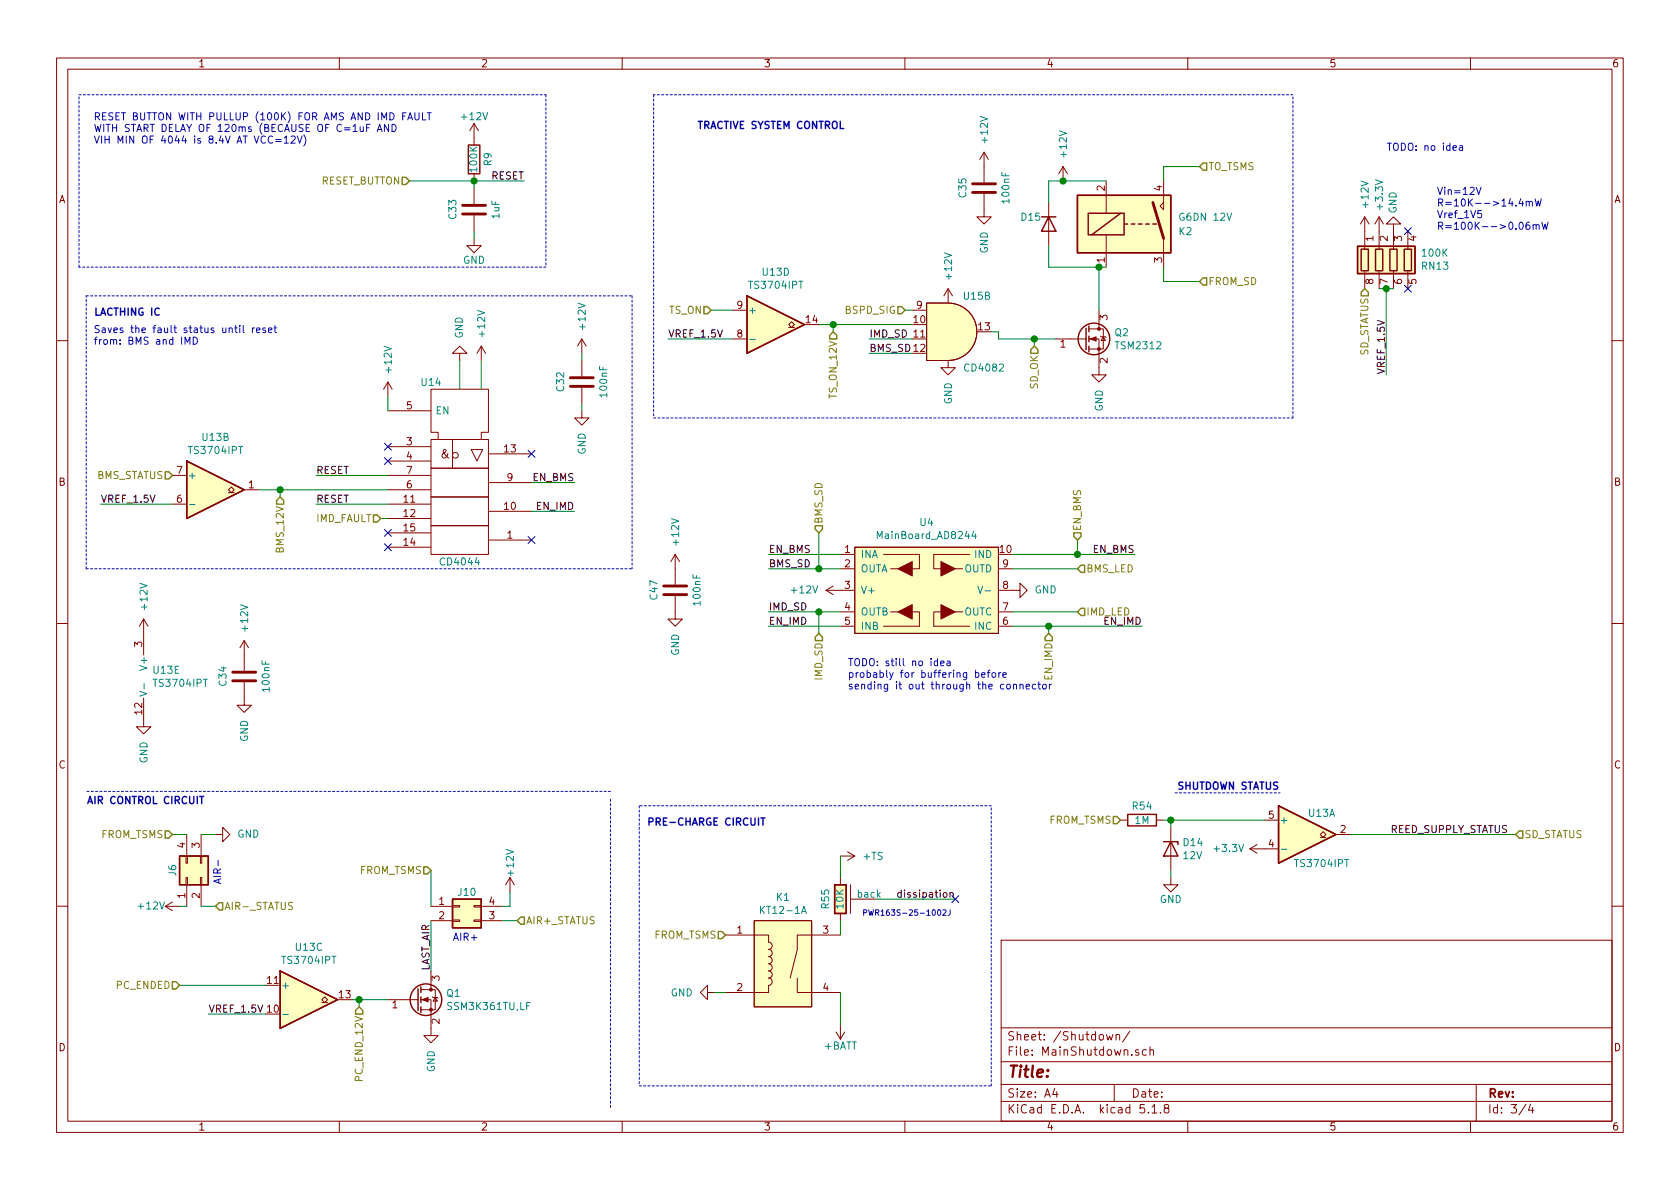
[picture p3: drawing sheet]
EESchema Schematic File Version 4
EELAYER 30 0
EELAYER END
$Descr A4 11693 8268
encoding utf-8
Sheet 3 4
Title ""
Date ""
Rev ""
Comp ""
Comment1 ""
Comment2 ""
Comment3 ""
Comment4 ""
$EndDescr
Text Notes 6000 6375 0    39   ~ 0
PWR163S-25-1002J
$Comp
L MainBoard:+TS #PWR0148
U 1 1
P 5850 5950
F 0 "#PWR0148" H 5850 5800 50  0001 C CNN
F 1 "+TS" V 5850 6100 50  0000 L CNN
F 2 "" H 5750 5700 50  0001 C CNN
F 3 "" H 5850 5800 50  0001 C CNN
	1    5850 5950
	0    1    1    0   
$EndComp
Text Notes 4500 5750 0    50   ~ 10
PRE-CHARGE CIRCUIT
Text Notes 4850 900  0    50   ~ 10
TRACTIVE SYSTEM CONTROL
Wire Notes Line
	4450 5600 4450 7550
Wire Notes Line
	4450 7550 6900 7550
Wire Notes Line
	6900 7550 6900 5600
Wire Notes Line
	6900 5600 4450 5600
$Comp
L power:+BATT #PWR0147
U 1 1
P 5850 7125
F 0 "#PWR0147" H 5850 6975 50  0001 C CNN
F 1 "+BATT" H 5730 7275 50  0000 L CNN
F 2 "" H 5850 7125 50  0001 C CNN
F 3 "" H 5850 7125 50  0001 C CNN
	1    5850 7125
	-1   0    0    1   
$EndComp
Wire Wire Line
	5850 6400 5850 6500
Wire Wire Line
	5850 6100 5850 5950
Wire Wire Line
	5850 6900 5850 7125
$Comp
L MainBoard:KT12-1A K1
U 1 1
P 5450 6700
F 0 "K1" H 5450 7165 50  0000 C CNN
F 1 "KT12-1A" H 5450 7074 50  0000 C CNN
F 2 "MainBoard:KT_THT" H 5450 6350 50  0001 C CNN
F 3 "https://standexelectronics.com/viewer/pdfjs/web/viewer.php?file=https%3A%2F%2Fstandexelectronics.com%2Fwp-content%2Fuploads%2F2015%2F03%2FKT_V03.pdf" H 5450 6700 50  0001 C CNN
	1    5450 6700
	1    0    0    -1  
$EndComp
Wire Wire Line
	3550 6200 3550 6300
Wire Wire Line
	3550 6300 3500 6300
Wire Wire Line
	1250 6300 1300 6300
$Comp
L MainBoard:R_power_backplane R55
U 1 1
P 5850 6250
F 0 "R55" V 5950 6250 50  0000 C CNN
F 1 "10K" V 5850 6250 50  0000 C CNN
F 2 "MainBoard:pwr163" V 5810 6250 50  0001 C CNN
F 3 "~" H 5850 6250 50  0001 C CNN
F 4 "https://www.mouser.it/ProductDetail/Bourns/PWR163S-25-1002J?qs=%2Fha2pyFadugfff1oC4vY%252Bes8I7FN4jgvWF%2FMj%252B7BM%2FJuTCfu5H9AeA%3D%3D" H 5850 6250 50  0001 C CNN "Mouser"
	1    5850 6250
	-1   0    0    1   
$EndComp
$Comp
L power:+12V #PWR?
U 1 1
P 3550 6200
AR Path="/5E2DE393" Ref="#PWR?"  Part="1" 
AR Path="/5B045B0D/5E2DE393" Ref="#PWR0136"  Part="1" 
F 0 "#PWR0136" H 3550 6050 50  0001 C CNN
F 1 "+12V" V 3550 6400 50  0000 C CNN
F 2 "" H 3550 6200 50  0001 C CNN
F 3 "" H 3550 6200 50  0001 C CNN
	1    3550 6200
	1    0    0    -1  
$EndComp
$Comp
L power:+12V #PWR?
U 1 1
P 1250 6300
AR Path="/5E2E4AFA" Ref="#PWR?"  Part="1" 
AR Path="/5B045B0D/5E2E4AFA" Ref="#PWR0140"  Part="1" 
F 0 "#PWR0140" H 1250 6150 50  0001 C CNN
F 1 "+12V" V 1250 6500 50  0000 C CNN
F 2 "" H 1250 6300 50  0001 C CNN
F 3 "" H 1250 6300 50  0001 C CNN
	1    1250 6300
	0    -1   -1   0   
$EndComp
Text HLabel 3600 6400 2    50   Input ~ 0
AIR+_STATUS
Text HLabel 1500 6300 2    50   Input ~ 0
AIR-_STATUS
Text Label 6650 6250 2    50   ~ 0
dissipation
Wire Wire Line
	6100 6250 6650 6250
NoConn ~ 6650 6250
Text HLabel 2850 1250 0    50   Input ~ 0
RESET_BUTTON
$Comp
L Device:C C33
U 1 1
P 3300 1450
F 0 "C33" V 3150 1450 50  0000 C CNN
F 1 "1uF" V 3450 1450 50  0000 C CNN
F 2 "Capacitor_SMD:C_0805_2012Metric" H 3338 1300 50  0001 C CNN
F 3 "~" H 3300 1450 50  0001 C CNN
	1    3300 1450
	1    0    0    -1  
$EndComp
Wire Wire Line
	3300 1250 3300 1300
Wire Wire Line
	3300 1600 3300 1650
$Comp
L power:GND #PWR0139
U 1 1
P 3300 1650
F 0 "#PWR0139" H 3300 1400 50  0001 C CNN
F 1 "GND" H 3300 1500 50  0000 C CNN
F 2 "" H 3300 1650 50  0001 C CNN
F 3 "" H 3300 1650 50  0001 C CNN
	1    3300 1650
	1    0    0    -1  
$EndComp
Text Label 3650 1250 2    50   ~ 0
RESET
Wire Notes Line
	4250 7700 4250 5550
Wire Notes Line
	4250 5500 600  5500
Text Notes 600  5600 0    50   ~ 10
AIR CONTROL CIRCUIT\n
Text HLabel 3000 6050 0    50   Input ~ 0
FROM_TSMS
Text HLabel 1250 6850 0    50   Input ~ 0
PC_ENDED
Wire Wire Line
	2450 6950 2500 6950
$Comp
L power:GND #PWR0135
U 1 1
P 1500 5800
F 0 "#PWR0135" H 1500 5550 50  0001 C CNN
F 1 "GND" V 1500 5650 50  0000 R CNN
F 2 "" H 1500 5800 50  0001 C CNN
F 3 "" H 1500 5800 50  0001 C CNN
	1    1500 5800
	0    -1   -1   0   
$EndComp
Wire Wire Line
	1300 5800 1200 5800
Wire Wire Line
	1500 5800 1400 5800
Text HLabel 1200 5800 0    50   Input ~ 0
FROM_TSMS
Wire Wire Line
	3000 6400 3000 6750
$Comp
L power:GND #PWR0143
U 1 1
P 3000 7150
F 0 "#PWR0143" H 3000 6900 50  0001 C CNN
F 1 "GND" V 3000 7000 50  0000 R CNN
F 2 "" H 3000 7150 50  0001 C CNN
F 3 "" H 3000 7150 50  0001 C CNN
	1    3000 7150
	1    0    0    -1  
$EndComp
$Comp
L Device:Q_NMOS_GSD Q1
U 1 1
P 2900 6950
F 0 "Q1" H 3104 6996 50  0000 L CNN
F 1 "SSM3K361TU,LF" H 3104 6905 50  0000 L CNN
F 2 "Package_TO_SOT_SMD:SOT-323_SC-70" H 3100 7050 50  0001 C CNN
F 3 "https://www.mouser.it/ProductDetail/Toshiba/SSM3K361TULF?qs=sGAEpiMZZMshyDBzk1%2FWi%2FD7Em5shE8qqtsfXGfVhuGHqmGZGu2Z8A%3D%3D" H 2900 6950 50  0001 C CNN
	1    2900 6950
	1    0    0    -1  
$EndComp
Text Notes 650  1000 0    50   ~ 0
RESET BUTTON WITH PULLUP (100K) FOR AMS AND IMD FAULT \nWITH START DELAY OF 120ms (BECAUSE OF C=1uF AND\nVIH MIN OF 4044 is 8.4V AT VCC=12V)
$Comp
L Device:D D15
U 1 1
P 7300 1550
AR Path="/5E3C4855" Ref="D15"  Part="1" 
AR Path="/5B045B0D/5E3C4855" Ref="D15"  Part="1" 
F 0 "D15" V 7250 1350 50  0000 L CNN
F 1 "D" V 7350 1350 50  0001 L CNN
F 2 "MainBoard:SOD_323HE" H 7300 1550 50  0001 C CNN
F 3 "~" H 7300 1550 50  0001 C CNN
	1    7300 1550
	0    1    1    0   
$EndComp
Wire Wire Line
	7300 1400 7300 1250
Wire Wire Line
	7300 1250 7400 1250
Wire Wire Line
	7700 1850 7650 1850
Wire Wire Line
	7300 1850 7300 1700
$Comp
L Device:Q_NMOS_GSD Q2
U 1 1
P 7550 2350
F 0 "Q2" H 7755 2396 50  0000 L CNN
F 1 "TSM2312" H 7755 2305 50  0000 L CNN
F 2 "Package_TO_SOT_SMD:TSOT-23" H 7750 2450 50  0001 C CNN
F 3 "~" H 7550 2350 50  0001 C CNN
	1    7550 2350
	1    0    0    -1  
$EndComp
Wire Wire Line
	7650 2150 7650 1850
Connection ~ 7650 1850
Wire Wire Line
	7650 1850 7300 1850
$Comp
L power:GND #PWR0151
U 1 1
P 7650 2550
F 0 "#PWR0151" H 7650 2300 50  0001 C CNN
F 1 "GND" V 7650 2400 50  0000 R CNN
F 2 "" H 7650 2550 50  0001 C CNN
F 3 "" H 7650 2550 50  0001 C CNN
	1    7650 2550
	1    0    0    -1  
$EndComp
$Comp
L power:+12V #PWR?
U 1 1
P 7400 1250
AR Path="/5E40DC05" Ref="#PWR?"  Part="1" 
AR Path="/5B045B0D/5E40DC05" Ref="#PWR0150"  Part="1" 
F 0 "#PWR0150" H 7400 1100 50  0001 C CNN
F 1 "+12V" V 7400 1400 50  0000 L CNN
F 2 "" H 7400 1250 50  0001 C CNN
F 3 "" H 7400 1250 50  0001 C CNN
	1    7400 1250
	1    0    0    -1  
$EndComp
Connection ~ 7400 1250
Wire Wire Line
	7400 1250 7700 1250
$Comp
L Device:C C35
U 1 1
P 6850 1300
F 0 "C35" V 6700 1300 50  0000 C CNN
F 1 "100nF" V 7000 1300 50  0000 C CNN
F 2 "Capacitor_SMD:C_0603_1608Metric" H 6888 1150 50  0001 C CNN
F 3 "~" H 6850 1300 50  0001 C CNN
	1    6850 1300
	1    0    0    -1  
$EndComp
$Comp
L power:+12V #PWR?
U 1 1
P 6850 1150
AR Path="/5E3C6D41" Ref="#PWR?"  Part="1" 
AR Path="/5B045B0D/5E3C6D41" Ref="#PWR0166"  Part="1" 
F 0 "#PWR0166" H 6850 1000 50  0001 C CNN
F 1 "+12V" V 6850 1300 50  0000 L CNN
F 2 "" H 6850 1150 50  0001 C CNN
F 3 "" H 6850 1150 50  0001 C CNN
	1    6850 1150
	1    0    0    -1  
$EndComp
$Comp
L power:GND #PWR0163
U 1 1
P 6600 2500
F 0 "#PWR0163" H 6600 2250 50  0001 C CNN
F 1 "GND" V 6600 2350 50  0000 R CNN
F 2 "" H 6600 2500 50  0001 C CNN
F 3 "" H 6600 2500 50  0001 C CNN
	1    6600 2500
	1    0    0    -1  
$EndComp
$Comp
L power:+12V #PWR?
U 1 1
P 6600 2100
AR Path="/5E43C757" Ref="#PWR?"  Part="1" 
AR Path="/5B045B0D/5E43C757" Ref="#PWR0162"  Part="1" 
F 0 "#PWR0162" H 6600 1950 50  0001 C CNN
F 1 "+12V" V 6600 2250 50  0000 L CNN
F 2 "" H 6600 2100 50  0001 C CNN
F 3 "" H 6600 2100 50  0001 C CNN
	1    6600 2100
	1    0    0    -1  
$EndComp
$Comp
L 4xxx_IEEE:4044 U14
U 1 1
P 3200 3100
F 0 "U14" H 3000 3550 50  0000 C CNN
F 1 "CD4044" H 3200 2300 50  0000 C CNN
F 2 "Package_SO:TSSOP-16_4.4x5mm_P0.65mm" H 3200 3100 50  0001 C CNN
F 3 "https://www.ti.com/lit/ds/symlink/cd4044b.pdf?ts=1602690282760&ref_url=https%253A%252F%252Fwww.ti.com%252Fproduct%252FCD4044B" H 3200 3100 50  0001 C CNN
F 4 "https://www.mouser.it/ProductDetail/Texas-Instruments/CD4044BPWR?qs=%2Fha2pyFadug0LazJzlE5TuOBjKaObP06hW0P2o7AR4s%3D" H 3200 3100 50  0001 C CNN "Mouser"
	1    3200 3100
	1    0    0    -1  
$EndComp
$Comp
L power:+12V #PWR?
U 1 1
P 2700 2750
AR Path="/5E2EFA40" Ref="#PWR?"  Part="1" 
AR Path="/5B045B0D/5E2EFA40" Ref="#PWR0141"  Part="1" 
F 0 "#PWR0141" H 2700 2600 50  0001 C CNN
F 1 "+12V" V 2700 2900 50  0000 L CNN
F 2 "" H 2700 2750 50  0001 C CNN
F 3 "" H 2700 2750 50  0001 C CNN
	1    2700 2750
	1    0    0    -1  
$EndComp
Wire Wire Line
	2700 2750 2700 2850
$Comp
L power:+12V #PWR?
U 1 1
P 3350 2500
AR Path="/5E2F5421" Ref="#PWR?"  Part="1" 
AR Path="/5B045B0D/5E2F5421" Ref="#PWR0144"  Part="1" 
F 0 "#PWR0144" H 3350 2350 50  0001 C CNN
F 1 "+12V" V 3350 2650 50  0000 L CNN
F 2 "" H 3350 2500 50  0001 C CNN
F 3 "" H 3350 2500 50  0001 C CNN
	1    3350 2500
	1    0    0    -1  
$EndComp
Wire Wire Line
	3350 2500 3350 2700
$Comp
L power:GND #PWR0142
U 1 1
P 3200 2500
F 0 "#PWR0142" H 3200 2250 50  0001 C CNN
F 1 "GND" V 3200 2350 50  0000 R CNN
F 2 "" H 3200 2500 50  0001 C CNN
F 3 "" H 3200 2500 50  0001 C CNN
	1    3200 2500
	-1   0    0    1   
$EndComp
Wire Wire Line
	3200 2500 3200 2700
NoConn ~ 3700 3750
Wire Wire Line
	2200 3500 2700 3500
Text Label 2200 3500 0    50   ~ 0
RESET
Wire Wire Line
	2200 3300 2700 3300
Text Label 2200 3300 0    50   ~ 0
RESET
Text Label 4000 3550 2    50   ~ 0
EN_IMD
Text Label 4000 3350 2    50   ~ 0
EN_BMS
Text HLabel 1200 3300 0    50   Input ~ 0
BMS_STATUS
$Comp
L Device:C C32
U 1 1
P 4050 2650
F 0 "C32" V 3900 2650 50  0000 C CNN
F 1 "100nF" V 4200 2650 50  0000 C CNN
F 2 "Capacitor_SMD:C_0603_1608Metric" H 4088 2500 50  0001 C CNN
F 3 "~" H 4050 2650 50  0001 C CNN
	1    4050 2650
	1    0    0    -1  
$EndComp
$Comp
L power:GND #PWR0138
U 1 1
P 4050 2850
F 0 "#PWR0138" H 4050 2600 50  0001 C CNN
F 1 "GND" V 4050 2700 50  0000 R CNN
F 2 "" H 4050 2850 50  0001 C CNN
F 3 "" H 4050 2850 50  0001 C CNN
	1    4050 2850
	1    0    0    -1  
$EndComp
$Comp
L power:+12V #PWR?
U 1 1
P 4050 2450
AR Path="/5E36A353" Ref="#PWR?"  Part="1" 
AR Path="/5B045B0D/5E36A353" Ref="#PWR0137"  Part="1" 
F 0 "#PWR0137" H 4050 2300 50  0001 C CNN
F 1 "+12V" V 4050 2600 50  0000 L CNN
F 2 "" H 4050 2450 50  0001 C CNN
F 3 "" H 4050 2450 50  0001 C CNN
	1    4050 2450
	1    0    0    -1  
$EndComp
NoConn ~ 3700 3150
Text HLabel 2650 3600 0    50   Input ~ 0
IMD_FAULT
Wire Wire Line
	3700 3550 4000 3550
Wire Wire Line
	2650 3600 2700 3600
Wire Wire Line
	1800 3400 1950 3400
Text Label 700  3500 0    50   ~ 0
VREF_1.5V
Wire Wire Line
	700  3500 1200 3500
Wire Wire Line
	3700 3350 4000 3350
NoConn ~ 2700 3200
NoConn ~ 2700 3800
Text HLabel 7800 5700 0    50   Input ~ 0
FROM_TSMS
$Comp
L power:GND #PWR0146
U 1 1
P 8150 6100
F 0 "#PWR0146" H 8150 5850 50  0001 C CNN
F 1 "GND" H 8150 5950 50  0000 C CNN
F 2 "" H 8150 6100 50  0001 C CNN
F 3 "" H 8150 6100 50  0001 C CNN
	1    8150 6100
	1    0    0    -1  
$EndComp
$Comp
L Device:D_Zener D14
U 1 1
P 8150 5900
F 0 "D14" V 8104 5979 50  0000 L CNN
F 1 "12V" V 8195 5979 50  0000 L CNN
F 2 "Diode_SMD:D_SOD-323" H 8150 5900 50  0001 C CNN
F 3 "https://www.mouser.it/ProductDetail/ON-Semiconductor/MM3Z15VST1G?qs=sGAEpiMZZMtQ8nqTKtFS%2FCgsMgr2WrG3wUrmWVpo9VY%3D" H 8150 5900 50  0001 C CNN
F 4 "https://www.mouser.it/ProductDetail/ON-Semiconductor/MM3Z15VST1G?qs=sGAEpiMZZMtQ8nqTKtFS%2FCgsMgr2WrG3wUrmWVpo9VY%3D" H 8150 5900 50  0001 C CNN "Mouser"
	1    8150 5900
	0    1    1    0   
$EndComp
$Comp
L Device:R R54
U 1 1
P 7950 5700
F 0 "R54" V 7850 5700 50  0000 C CNN
F 1 "1M" V 7950 5700 50  0000 C CNN
F 2 "Resistor_SMD:R_0603_1608Metric" V 7880 5700 50  0001 C CNN
F 3 "~" H 7950 5700 50  0001 C CNN
	1    7950 5700
	0    1    1    0   
$EndComp
Wire Wire Line
	8100 5700 8150 5700
Wire Wire Line
	8150 5750 8150 5700
Connection ~ 8150 5700
Wire Wire Line
	8150 6050 8150 6100
Wire Wire Line
	3500 6400 3600 6400
Wire Wire Line
	1400 6300 1500 6300
Wire Notes Line
	3800 650  3800 1850
Wire Notes Line
	3800 1850 550  1850
Wire Notes Line
	550  1850 550  650 
Wire Notes Line
	550  650  3800 650 
Connection ~ 3300 1250
Wire Wire Line
	3300 1250 3650 1250
Wire Wire Line
	2850 1250 3300 1250
Wire Wire Line
	4050 2450 4050 2500
Wire Wire Line
	4050 2800 4050 2850
Text Notes 650  2200 0    50   ~ 10
LACTHING IC
Wire Notes Line
	600  3950 600  2050
Wire Notes Line
	600  2050 4400 2050
Wire Notes Line
	600  3950 4400 3950
Wire Notes Line
	4400 2050 4400 3950
Wire Notes Line
	4550 2900 9000 2900
Wire Notes Line
	9000 2900 9000 650 
Wire Notes Line
	9000 650  4550 650 
Wire Notes Line
	4550 650  4550 2900
$Comp
L Comparator:LM339 U13
U 2 1
P 1500 3400
F 0 "U13" H 1500 3767 50  0000 C CNN
F 1 "TS3704IPT" H 1500 3676 50  0000 C CNN
F 2 "Package_SO:TSSOP-14_4.4x5mm_P0.65mm" H 1450 3500 50  0001 C CNN
F 3 "https://www.st.com/content/ccc/resource/technical/document/datasheet/ff/2a/23/35/c2/34/44/f1/CD00000883.pdf/files/CD00000883.pdf/jcr:content/translations/en.CD00000883.pdf" H 1550 3600 50  0001 C CNN
F 4 "https://www.mouser.it/ProductDetail/STMicroelectronics/TS3704IPT?qs=%2Fha2pyFaduiSNkEXJdEfhSjcW8AQUDGU%2FarQGS66GL8%3D" H 1500 3400 50  0001 C CNN "Mouser"
	2    1500 3400
	1    0    0    -1  
$EndComp
Text Notes 8190 5500 0    50   ~ 10
SHUTDOWN STATUS
Wire Notes Line
	8180 5510 8910 5510
Wire Wire Line
	8150 5700 8800 5700
$Comp
L power:+3.3V #PWR0149
U 1 1
P 8800 5900
F 0 "#PWR0149" H 8800 5750 50  0001 C CNN
F 1 "+3.3V" V 8800 6150 50  0000 C CNN
F 2 "" H 8800 5900 50  0001 C CNN
F 3 "" H 8800 5900 50  0001 C CNN
	1    8800 5900
	0    -1   -1   0   
$EndComp
$Comp
L Comparator:LM339 U13
U 1 1
P 9100 5800
F 0 "U13" H 9200 5950 50  0000 C CNN
F 1 "TS3704IPT" H 9200 5600 50  0000 C CNN
F 2 "Package_SO:TSSOP-14_4.4x5mm_P0.65mm" H 9050 5900 50  0001 C CNN
F 3 "https://www.st.com/content/ccc/resource/technical/document/datasheet/ff/2a/23/35/c2/34/44/f1/CD00000883.pdf/files/CD00000883.pdf/jcr:content/translations/en.CD00000883.pdf" H 9150 6000 50  0001 C CNN
F 4 "https://www.mouser.it/ProductDetail/STMicroelectronics/TS3704IPT?qs=%2Fha2pyFaduiSNkEXJdEfhSjcW8AQUDGU%2FarQGS66GL8%3D" H 9100 5800 50  0001 C CNN "Mouser"
	1    9100 5800
	1    0    0    -1  
$EndComp
Text Label 5350 3850 0    50   ~ 0
EN_BMS
Wire Wire Line
	5850 3950 5700 3950
$Comp
L power:+12V #PWR?
U 1 1
P 5850 4100
AR Path="/5EDC8F46" Ref="#PWR?"  Part="1" 
AR Path="/5B045B0D/5EDC8F46" Ref="#PWR0233"  Part="1" 
F 0 "#PWR0233" H 5850 3950 50  0001 C CNN
F 1 "+12V" V 5850 4250 50  0000 L CNN
F 2 "" H 5850 4100 50  0001 C CNN
F 3 "" H 5850 4100 50  0001 C CNN
	1    5850 4100
	0    -1   -1   0   
$EndComp
$Comp
L power:GND #PWR0234
U 1 1
P 7050 4100
F 0 "#PWR0234" H 7050 3850 50  0001 C CNN
F 1 "GND" V 7050 3950 50  0000 R CNN
F 2 "" H 7050 4100 50  0001 C CNN
F 3 "" H 7050 4100 50  0001 C CNN
	1    7050 4100
	0    -1   -1   0   
$EndComp
Text Label 7950 4350 2    50   ~ 0
EN_IMD
Text Label 5350 4350 0    50   ~ 0
EN_IMD
Wire Wire Line
	5850 4250 5700 4250
Text Label 7900 3850 2    50   ~ 0
EN_BMS
Text Label 5350 3950 0    50   ~ 0
BMS_SD
Wire Wire Line
	7050 3850 7500 3850
Text Label 5350 4250 0    50   ~ 0
IMD_SD
Text HLabel 7500 3950 2    50   Input ~ 0
BMS_LED
Text HLabel 7500 4250 2    50   Input ~ 0
IMD_LED
Text HLabel 5050 6500 0    50   Input ~ 0
FROM_TSMS
Wire Wire Line
	4975 6900 5050 6900
$Comp
L power:GND #PWR0145
U 1 1
P 4975 6900
F 0 "#PWR0145" H 4975 6650 50  0001 C CNN
F 1 "GND" V 4975 6750 50  0000 R CNN
F 2 "" H 4975 6900 50  0001 C CNN
F 3 "" H 4975 6900 50  0001 C CNN
	1    4975 6900
	0    1    1    0   
$EndComp
NoConn ~ 2700 3700
NoConn ~ 2700 3100
$Comp
L Relay:UMS05-1A80-75L K2
U 1 1
P 7900 1550
F 0 "K2" H 8200 1500 50  0000 L CNN
F 1 "G6DN 12V" H 8200 1600 50  0000 L CNN
F 2 "MainBoard:G6DN-1A_DC12" H 8200 1500 50  0001 L CNN
F 3 "https://www.mouser.it/datasheet/2/307/en-g6dn-838135.pdf" H 7900 1550 50  0001 C CNN
	1    7900 1550
	1    0    0    -1  
$EndComp
Wire Wire Line
	8100 1250 8100 1150
Wire Wire Line
	8100 1850 8100 1950
Wire Wire Line
	8100 1950 8350 1950
Text HLabel 8350 1950 2    50   Input ~ 0
FROM_SD
Text HLabel 8350 1150 2    50   Input ~ 0
TO_TSMS
Wire Wire Line
	8350 1150 8100 1150
$Comp
L power:+12V #PWR?
U 1 1
P 3300 950
AR Path="/5F4845C0" Ref="#PWR?"  Part="1" 
AR Path="/5B50ED38/5F4845C0" Ref="#PWR?"  Part="1" 
AR Path="/5B045B0D/5F4845C0" Ref="#PWR032"  Part="1" 
F 0 "#PWR032" H 3300 800 50  0001 C CNN
F 1 "+12V" H 3300 1100 50  0000 C CNN
F 2 "" H 3300 950 50  0001 C CNN
F 3 "" H 3300 950 50  0001 C CNN
	1    3300 950 
	1    0    0    -1  
$EndComp
$Comp
L Device:R R9
U 1 1
P 3300 1100
AR Path="/5B045B0D/5F4845C6" Ref="R9"  Part="1" 
AR Path="/5B50ED38/5F4845C6" Ref="R?"  Part="1" 
F 0 "R9" V 3200 1100 50  0000 C CNN
F 1 "100K" V 3300 1100 50  0000 C CNN
F 2 "Resistor_SMD:R_0603_1608Metric" V 3230 1100 50  0001 C CNN
F 3 "~" H 3300 1100 50  0001 C CNN
	1    3300 1100
	-1   0    0    1   
$EndComp
Text Label 6050 2350 0    50   ~ 0
IMD_SD
Text Label 6050 2450 0    50   ~ 0
BMS_SD
Wire Wire Line
	6350 2350 6050 2350
Wire Wire Line
	6350 2450 6050 2450
$Comp
L Device:C C47
U 1 1
P 4700 4100
F 0 "C47" V 4550 4100 50  0000 C CNN
F 1 "100nF" V 4850 4100 50  0000 C CNN
F 2 "Capacitor_SMD:C_0603_1608Metric" H 4738 3950 50  0001 C CNN
F 3 "~" H 4700 4100 50  0001 C CNN
	1    4700 4100
	1    0    0    -1  
$EndComp
$Comp
L power:GND #PWR0194
U 1 1
P 4700 4250
F 0 "#PWR0194" H 4700 4000 50  0001 C CNN
F 1 "GND" V 4700 4100 50  0000 R CNN
F 2 "" H 4700 4250 50  0001 C CNN
F 3 "" H 4700 4250 50  0001 C CNN
	1    4700 4250
	1    0    0    -1  
$EndComp
$Comp
L power:+12V #PWR?
U 1 1
P 4700 3950
AR Path="/5E9C3178" Ref="#PWR?"  Part="1" 
AR Path="/5B045B0D/5E9C3178" Ref="#PWR0195"  Part="1" 
F 0 "#PWR0195" H 4700 3800 50  0001 C CNN
F 1 "+12V" V 4700 4100 50  0000 L CNN
F 2 "" H 4700 3950 50  0001 C CNN
F 3 "" H 4700 3950 50  0001 C CNN
	1    4700 3950
	1    0    0    -1  
$EndComp
Text Label 1450 7050 0    50   ~ 0
VREF_1.5V
Wire Wire Line
	1450 7050 1850 7050
$Comp
L Comparator:LM339 U13
U 3 1
P 2150 6950
F 0 "U13" H 2150 7317 50  0000 C CNN
F 1 "TS3704IPT" H 2150 7226 50  0000 C CNN
F 2 "Package_SO:TSSOP-14_4.4x5mm_P0.65mm" H 2100 7050 50  0001 C CNN
F 3 "https://www.st.com/content/ccc/resource/technical/document/datasheet/ff/2a/23/35/c2/34/44/f1/CD00000883.pdf/files/CD00000883.pdf/jcr:content/translations/en.CD00000883.pdf" H 2200 7150 50  0001 C CNN
F 4 "https://www.mouser.it/ProductDetail/STMicroelectronics/TS3704IPT?qs=%2Fha2pyFaduiSNkEXJdEfhSjcW8AQUDGU%2FarQGS66GL8%3D" H 2150 6950 50  0001 C CNN "Mouser"
	3    2150 6950
	1    0    0    -1  
$EndComp
Text Label 3000 6750 1    50   ~ 0
LAST_AIR
Wire Wire Line
	3000 6050 3000 6300
$Comp
L Connector_Generic:Conn_02x02_Counter_Clockwise J?
U 1 1
P 3200 6300
AR Path="/5B50ED38/5E5EF8A6" Ref="J?"  Part="1" 
AR Path="/5B045B0D/5E5EF8A6" Ref="J10"  Part="1" 
F 0 "J10" H 3250 6400 50  0000 C CNN
F 1 "CONN_2X2" H 3250 6426 50  0001 C CNN
F 2 "MainBoard:Molex_Micro-Fit_3.0_43045-0412_2x02_P3.00mm_Vertical" H 3200 6300 50  0001 C CNN
F 3 "~" H 3200 6300 50  0001 C CNN
	1    3200 6300
	1    0    0    -1  
$EndComp
$Comp
L Connector_Generic:Conn_02x02_Counter_Clockwise J?
U 1 1
P 1300 6100
AR Path="/5B50ED38/5E5D4844" Ref="J?"  Part="1" 
AR Path="/5B045B0D/5E5D4844" Ref="J6"  Part="1" 
F 0 "J6" H 1350 6200 50  0000 C CNN
F 1 "CONN_2X2" H 1350 6226 50  0001 C CNN
F 2 "MainBoard:Molex_Micro-Fit_3.0_43045-0412_2x02_P3.00mm_Vertical" H 1300 6100 50  0001 C CNN
F 3 "~" H 1300 6100 50  0001 C CNN
	1    1300 6100
	0    -1   -1   0   
$EndComp
Wire Wire Line
	1250 6850 1850 6850
Text HLabel 7200 2400 3    50   Input ~ 0
SD_OK
Wire Wire Line
	7200 2400 7200 2350
Text HLabel 7500 3750 1    50   Input ~ 0
EN_BMS
Text HLabel 7300 4400 3    50   Input ~ 0
EN_IMD
Text HLabel 5700 4400 3    50   Input ~ 0
IMD_SD
Text HLabel 5700 3700 1    50   Input ~ 0
BMS_SD
Text HLabel 2500 7000 3    50   Input ~ 0
PC_END_12V
Wire Wire Line
	2500 7000 2500 6950
Text HLabel 1950 3450 3    50   Input ~ 0
BMS_12V
Wire Wire Line
	1950 3450 1950 3400
Connection ~ 1950 3400
Wire Wire Line
	1950 3400 2700 3400
$Comp
L power:GND #PWR0179
U 1 1
P 9700 1600
F 0 "#PWR0179" H 9700 1350 50  0001 C CNN
F 1 "GND" V 9700 1400 50  0000 C CNN
F 2 "" H 9700 1600 50  0001 C CNN
F 3 "" H 9700 1600 50  0001 C CNN
	1    9700 1600
	-1   0    0    1   
$EndComp
$Comp
L power:+3.3V #PWR0180
U 1 1
P 9600 1600
F 0 "#PWR0180" H 9600 1450 50  0001 C CNN
F 1 "+3.3V" V 9600 1850 50  0000 C CNN
F 2 "" H 9600 1600 50  0001 C CNN
F 3 "" H 9600 1600 50  0001 C CNN
	1    9600 1600
	1    0    0    -1  
$EndComp
Wire Wire Line
	9600 2000 9650 2000
Connection ~ 9650 2000
Wire Wire Line
	9650 2000 9700 2000
Text Label 9650 2600 1    50   ~ 0
VREF_1.5V
Wire Wire Line
	9650 2600 9650 2000
$Comp
L power:+12V #PWR?
U 1 1
P 9500 1600
AR Path="/5F53971E" Ref="#PWR?"  Part="1" 
AR Path="/5B045B0D/5F53971E" Ref="#PWR0193"  Part="1" 
F 0 "#PWR0193" H 9500 1450 50  0001 C CNN
F 1 "+12V" V 9500 1750 50  0000 L CNN
F 2 "" H 9500 1600 50  0001 C CNN
F 3 "" H 9500 1600 50  0001 C CNN
	1    9500 1600
	1    0    0    -1  
$EndComp
$Comp
L Device:R_Pack04 RN13
U 1 1
P 9700 1800
AR Path="/5B045B0D/5E68046C" Ref="RN13"  Part="1" 
AR Path="/5E68046C" Ref="RN?"  Part="1" 
F 0 "RN13" H 9888 1846 50  0000 L CNN
F 1 "100K" H 9888 1755 50  0000 L CNN
F 2 "MainBoard:R_network_4x1_bourns_CAY16" V 9975 1800 50  0001 C CNN
F 3 "https://www.mouser.it/ProductDetail/Bourns/CAY16-104J4LF?qs=sGAEpiMZZMvrmc6UYKmaNeZNuQlTB3CaDlLE%2FtUkIfI%3D" H 9700 1800 50  0001 C CNN
F 4 "https://www.mouser.it/ProductDetail/Bourns/CAY16-104J4LF?qs=sGAEpiMZZMvrmc6UYKmaNeZNuQlTB3CaDlLE%2FtUkIfI%3D" H 9700 1800 50  0001 C CNN "Mouser"
	1    9700 1800
	1    0    0    1   
$EndComp
Text HLabel 9500 2000 3    50   Input ~ 0
SD_STATUS
Connection ~ 7200 2350
Wire Wire Line
	7200 2350 7350 2350
Wire Wire Line
	6950 2350 7200 2350
Connection ~ 7500 3850
Wire Wire Line
	7500 3850 7900 3850
Connection ~ 2500 6950
Text Notes 10000 1600 0    50   ~ 0
Vin=12V\nR=10K-->14.4mW\nVref_1V5\nR=100K-->0.06mW
Text Notes 3150 6550 0    50   ~ 0
AIR+
Text Notes 1550 6150 1    50   ~ 0
AIR-
$Comp
L MainBoard:CD4082 U15
U 2 1
P 6600 2300
F 0 "U15" H 6800 2550 50  0000 C CNN
F 1 "CD4082" H 6850 2050 50  0000 C CNN
F 2 "Package_SO:TSSOP-14_4.4x5mm_P0.65mm" H 6600 2300 50  0001 C CNN
F 3 "" H 6600 2300 50  0001 C CNN
F 4 "https://www.mouser.it/ProductDetail/Texas-Instruments/CD4082BPW?qs=HTr%252BoA4jRilYH%252BMaT8XueA%3D%3D" H 6600 2300 50  0001 C CNN "Mouser"
	2    6600 2300
	1    0    0    -1  
$EndComp
Wire Wire Line
	6900 2300 6950 2300
Wire Wire Line
	6950 2300 6950 2350
Wire Wire Line
	6350 2150 6300 2150
Text HLabel 6300 2150 0    50   Input ~ 0
BSPD_SIG
NoConn ~ 9800 1600
NoConn ~ 9800 2000
Wire Wire Line
	5800 2250 6350 2250
Connection ~ 5800 2250
Wire Wire Line
	5800 2300 5800 2250
Text HLabel 5800 2300 3    50   Input ~ 0
TS_ON_12V
Wire Wire Line
	5700 2250 5800 2250
Text HLabel 4950 2150 0    50   Input ~ 0
TS_ON
Text Label 4650 2350 0    50   ~ 0
VREF_1.5V
Wire Wire Line
	4650 2350 5100 2350
Wire Wire Line
	4950 2150 5100 2150
$Comp
L Comparator:LM339 U13
U 4 1
P 5400 2250
F 0 "U13" H 5400 2617 50  0000 C CNN
F 1 "TS3704IPT" H 5400 2526 50  0000 C CNN
F 2 "Package_SO:TSSOP-14_4.4x5mm_P0.65mm" H 5350 2350 50  0001 C CNN
F 3 "https://www.st.com/content/ccc/resource/technical/document/datasheet/ff/2a/23/35/c2/34/44/f1/CD00000883.pdf/files/CD00000883.pdf/jcr:content/translations/en.CD00000883.pdf" H 5450 2450 50  0001 C CNN
F 4 "https://www.mouser.it/ProductDetail/STMicroelectronics/TS3704IPT?qs=%2Fha2pyFaduiSNkEXJdEfhSjcW8AQUDGU%2FarQGS66GL8%3D" H 5400 2250 50  0001 C CNN "Mouser"
	4    5400 2250
	1    0    0    -1  
$EndComp
Text HLabel 10550 5800 2    50   Input ~ 0
SD_STATUS
Text Label 10500 5800 2    50   ~ 0
REED_SUPPLY_STATUS
$Comp
L power:+12V #PWR?
U 1 1
P 1000 4400
AR Path="/5E3CF86B" Ref="#PWR?"  Part="1" 
AR Path="/5B045B0D/5E3CF86B" Ref="#PWR0152"  Part="1" 
F 0 "#PWR0152" H 1000 4250 50  0001 C CNN
F 1 "+12V" V 1000 4550 50  0000 L CNN
F 2 "" H 1000 4400 50  0001 C CNN
F 3 "" H 1000 4400 50  0001 C CNN
	1    1000 4400
	1    0    0    -1  
$EndComp
$Comp
L power:GND #PWR0153
U 1 1
P 1000 5000
F 0 "#PWR0153" H 1000 4750 50  0001 C CNN
F 1 "GND" V 1000 4850 50  0000 R CNN
F 2 "" H 1000 5000 50  0001 C CNN
F 3 "" H 1000 5000 50  0001 C CNN
	1    1000 5000
	1    0    0    -1  
$EndComp
$Comp
L Comparator:LM339 U13
U 5 1
P 1100 4700
F 0 "U13" H 1058 4746 50  0000 L CNN
F 1 "TS3704IPT" H 1058 4655 50  0000 L CNN
F 2 "Package_SO:TSSOP-14_4.4x5mm_P0.65mm" H 1050 4800 50  0001 C CNN
F 3 "https://www.st.com/content/ccc/resource/technical/document/datasheet/ff/2a/23/35/c2/34/44/f1/CD00000883.pdf/files/CD00000883.pdf/jcr:content/translations/en.CD00000883.pdf" H 1150 4900 50  0001 C CNN
F 4 "https://www.mouser.it/ProductDetail/STMicroelectronics/TS3704IPT?qs=%2Fha2pyFaduiSNkEXJdEfhSjcW8AQUDGU%2FarQGS66GL8%3D" H 1100 4700 50  0001 C CNN "Mouser"
	5    1100 4700
	1    0    0    -1  
$EndComp
$Comp
L power:+12V #PWR?
U 1 1
P 1700 4550
AR Path="/5E445FE9" Ref="#PWR?"  Part="1" 
AR Path="/5B045B0D/5E445FE9" Ref="#PWR0158"  Part="1" 
F 0 "#PWR0158" H 1700 4400 50  0001 C CNN
F 1 "+12V" V 1700 4700 50  0000 L CNN
F 2 "" H 1700 4550 50  0001 C CNN
F 3 "" H 1700 4550 50  0001 C CNN
	1    1700 4550
	1    0    0    -1  
$EndComp
$Comp
L power:GND #PWR0159
U 1 1
P 1700 4850
F 0 "#PWR0159" H 1700 4600 50  0001 C CNN
F 1 "GND" V 1700 4700 50  0000 R CNN
F 2 "" H 1700 4850 50  0001 C CNN
F 3 "" H 1700 4850 50  0001 C CNN
	1    1700 4850
	1    0    0    -1  
$EndComp
$Comp
L Device:C C34
U 1 1
P 1700 4700
F 0 "C34" V 1550 4700 50  0000 C CNN
F 1 "100nF" V 1850 4700 50  0000 C CNN
F 2 "Capacitor_SMD:C_0603_1608Metric" H 1738 4550 50  0001 C CNN
F 3 "~" H 1700 4700 50  0001 C CNN
	1    1700 4700
	1    0    0    -1  
$EndComp
Wire Wire Line
	9400 5800 10550 5800
Wire Wire Line
	2500 6950 2700 6950
Text Notes 650  2400 0    50   ~ 0
Saves the fault status until reset\nfrom: BMS and IMD
$Comp
L power:GND #PWR0167
U 1 1
P 6850 1450
F 0 "#PWR0167" H 6850 1200 50  0001 C CNN
F 1 "GND" V 6850 1300 50  0000 R CNN
F 2 "" H 6850 1450 50  0001 C CNN
F 3 "" H 6850 1450 50  0001 C CNN
	1    6850 1450
	1    0    0    -1  
$EndComp
Text Notes 9650 1050 0    50   ~ 0
TODO: no idea
Text Notes 5900 4800 0    50   ~ 0
TODO: still no idea\nprobably for buffering before \nsending it out through the connector\n
$Comp
L MainBoard:MainBoard_AD8244 U4
U 1 1
P 6450 4100
F 0 "U4" H 6450 4575 50  0000 C CNN
F 1 "MainBoard_AD8244" H 6450 4484 50  0000 C CNN
F 2 "Package_SO:MSOP-10_3x3mm_P0.5mm" H 5500 4650 50  0001 C CNN
F 3 "" H 5500 4650 50  0001 C CNN
	1    6450 4100
	1    0    0    -1  
$EndComp
Wire Wire Line
	7500 3850 7500 3750
Wire Wire Line
	7050 3950 7500 3950
Wire Wire Line
	7050 4250 7500 4250
Wire Wire Line
	7050 4350 7300 4350
Wire Wire Line
	5350 3850 5850 3850
Wire Wire Line
	5700 3700 5700 3950
Connection ~ 5700 3950
Wire Wire Line
	5700 3950 5350 3950
Wire Wire Line
	5350 4350 5850 4350
Wire Wire Line
	5700 4400 5700 4250
Connection ~ 5700 4250
Wire Wire Line
	5700 4250 5350 4250
Wire Wire Line
	7300 4400 7300 4350
Connection ~ 7300 4350
Wire Wire Line
	7300 4350 7950 4350
$EndSCHEMATC
